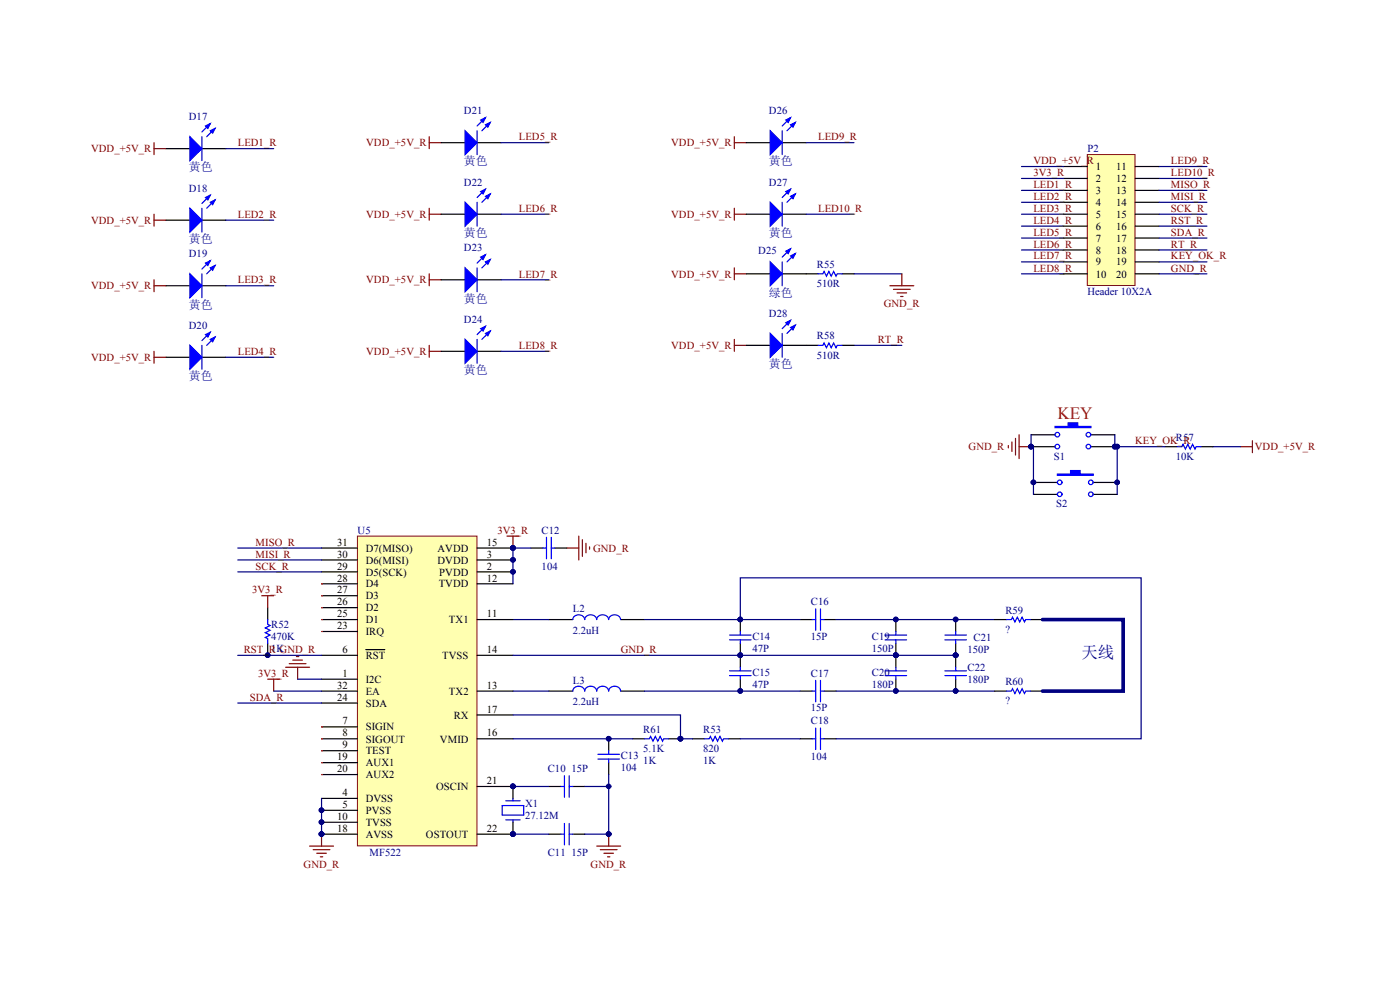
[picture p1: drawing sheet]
# Altium schematic sheet X-DO10 RFID_LED_V1.0(1).SchDoc
size A4

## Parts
C10  15P  [c0603]
C11  15P  [c0603]
C12  104  [c0603]
C13  104  [c0603]
C14  47P  [c0603]
C15  47P  [c0603]
C16  15P  [c0603]
C17  15P  [c0603]
C18  104  [c0603]
C19  150P  [c0603]
C20  180P  [c0603]
C21  150P  [c0603]
C22  180P  [c0603]
D17  黄色  [LED-2.54-3]
D18  黄色  [LED-2.54-3]
D19  黄色  [LED-2.54-3]
D20  黄色  [LED-2.54-3]
D21  黄色  [LED-2.54-3]
D22  黄色  [LED-2.54-3]
D23  黄色  [LED-2.54-3]
D24  黄色  [LED-2.54-3]
D25  红色  [LED-2.54-3]  (value not drawn)
D26  黄色  [LED-2.54-3]
D27  黄色  [LED-2.54-3]
D28  红色  [LED-2.54-3]  (value not drawn)
L2  2.2uH  [r0805]
L3  2.2uH  [r0805]
P2  Header 10X2A  [SMT2.0  2*10]
R52  470K  value 1K  [R0603]
R53  820  value 1K  [r0603]
R55  贴片电阻  [R0603]  (value not drawn)
R57  (no value)  [R0603]
R58  (no value)  [R0603]
R59  ?  [R0805]
R60  ?  [R0805]
R61  5.1K  value 1K  [r0603]
S1  TS1102W  [TS1102W]  (value not drawn)
S2  TS1102W  [TS1102W]  (value not drawn)
U5  MF522  [QFN50P500X500X100-32N]
X1  27.12M  [49US]

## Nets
3V3_R: C12.1 P2.2 R52.2 U5.2(PVDD) U5.3(DVDD) U5.12(TVDD) U5.15(AVDD) U5.32(EA)
GND_R: C10.2 C11.2 C12.2 C13.2 C14.1 C15.1 C19.2 C20.1 C21.2 C22.1 P2.20 R55.1 S1.1 S1.3 S2.1 S2.3 U5.1(I2C) U5.4(DVSS) U5.5(PVSS) U5.10(TVSS) U5.14(TVSS) U5.18(AVSS)
VDD_+5V_R: D17.1(A) D18.1(A) D19.1(A) D20.1(A) D21.1(A) D22.1(A) D23.1(A) D24.1(A) D25.1(A) D26.1(A) D27.1(A) D28.1(A) P2.1 R57.1
KEY_OK_R: P2.19 R57.2 S1.2 S1.4 S2.2 S2.4
LED1_R: D17.2(K) P2.3
LED2_R: D18.2(K) P2.4
LED3_R: D19.2(K) P2.5
LED4_R: D20.2(K) P2.6
LED5_R: D21.2(K) P2.7
LED6_R: D22.2(K) P2.8
LED7_R: D23.2(K) P2.9
LED8_R: D24.2(K) P2.10
LED9_R: D26.2(K) P2.11
LED10_R: D27.2(K) P2.12
MISI_R: P2.14 U5.30(D6(MISI))
MISO_R: P2.13 U5.31(D7(MISO))
RST_R: P2.16 R52.1 U5.6(~{RST})
RT_R: P2.18 R58.1
SCK_R: P2.15 U5.29(D5(SCK))
SDA_R: P2.17 U5.24(SDA)
NetC10_1: C10.1 U5.21(OSCIN) X1.2
NetC11_1: C11.1 U5.22(OSTOUT) X1.1
NetC13_1: C13.1 R61.1 U5.16(VMID)
NetC14_2: C14.2 C16.2 C18.2 L2.2
NetC15_2: C15.2 C17.2 L3.2
NetC16_1: C16.1 C19.1 C21.1 R59.1
NetC17_1: C17.1 C20.2 C22.2 R60.1
NetC18_1: C18.1 R53.2
NetD25_2: D25.2(K) R55.2
NetD28_2: D28.2(K) R58.2
NetL2_1: L2.1 U5.11(TX1)
NetL3_1: L3.1 U5.13(TX2)
NetR53_1: R53.1 R61.2 U5.17(RX)
NetR59_2: R59.2 R60.2

Not connected (* = marked no-connect by the designer): U5 7(SIGIN) 8(SIGOUT) 9(TEST) 19(AUX1) 20(AUX2) 23(IRQ) 25(D1) 26(D2) 27(D3) 28(D4)

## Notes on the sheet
- (near S1) KEY
- 天线
